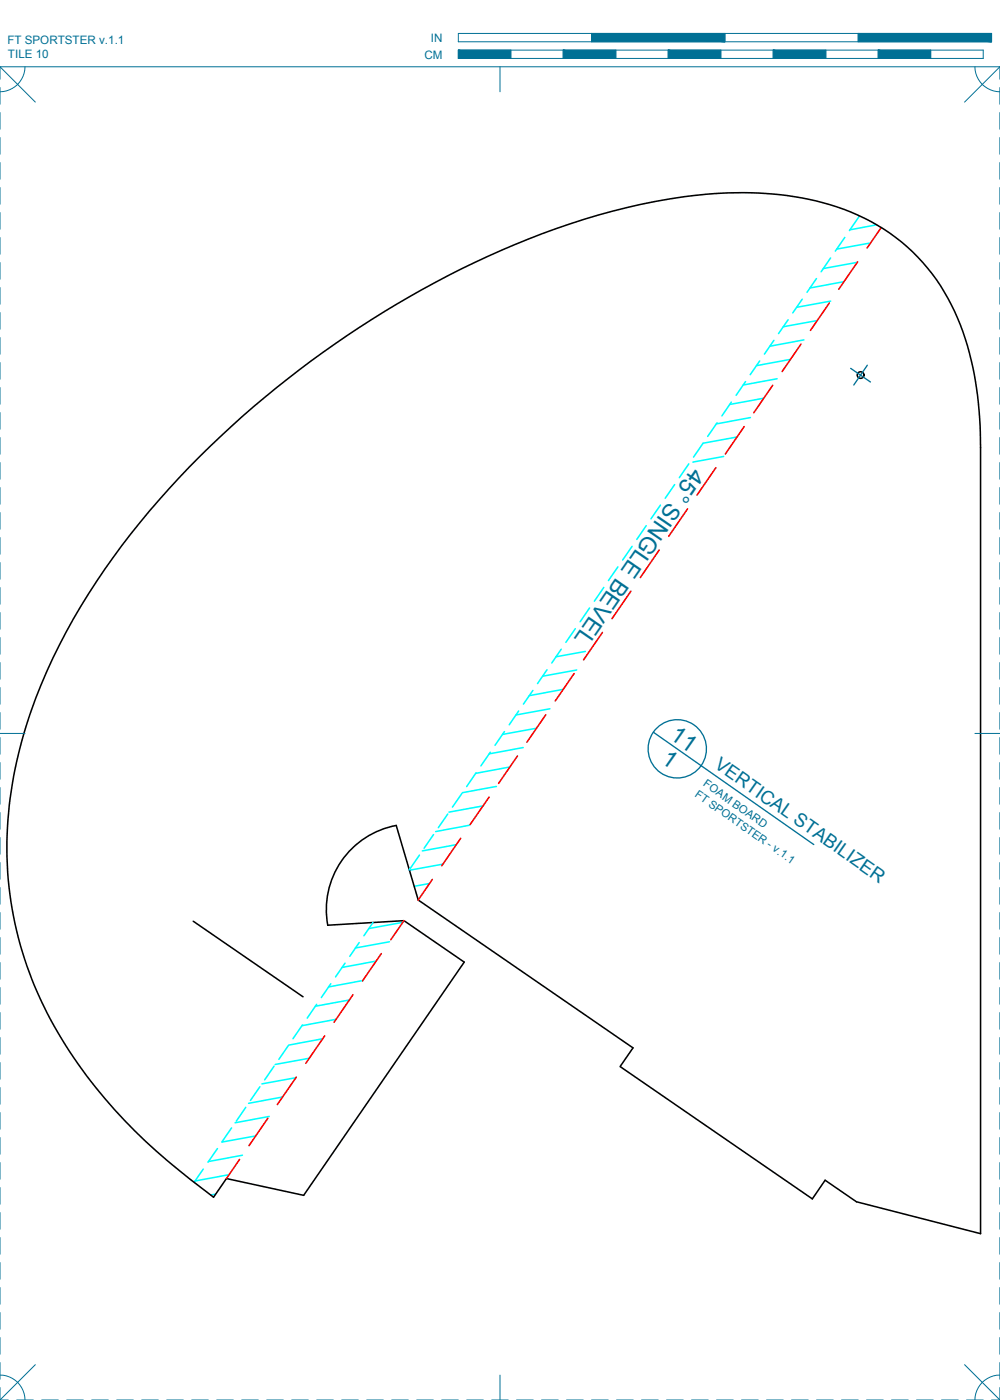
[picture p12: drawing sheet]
<svg xmlns="http://www.w3.org/2000/svg" width="190mm" height="267mm" viewBox="0 0 190 267" stroke-linecap="round" stroke-linejoin="round" font-family="sans-serif">
<!-- layer: 01 CUT -->
<g fill="none" stroke="#000" stroke-width=".3">
<path d="M38 87a189.2 189.2 0 0 1 67.9-43.4 106.7 106.7 0 0 1 35.7-6.9 52 52 0 0 1 24.3 5.5 37.8 37.8 0 0 1 18.4 23.7 69 69 0 0 1 2.5 19.4v149.7l-23.6-6.1-6-4.1-2.5 3.6-36.6-25.2 2.5-3.6-40.9-28.1-4.2-14.3a16.3 16.3 0 0 0-13.1 19.1l14.6-.9 11.4 7.9-30.6 44.4-14.7-3.2-2.4 3.6a112.8 112.8 0 0 1-22.5-21 73.2 73.2 0 0 1-16.6-39.6 80.1 80.1 0 0 1 7.3-39.6 136.4 136.4 0 0 1 27.1-38.9zM36.8 175.5l20.9 14.4"/>
<circle cx="164" cy="71.5" r=".64"/>
</g>
<!-- layer: 04 BEVEL -->
<g fill="none" stroke="#0ff" stroke-width=".3">
<path d="M152.8 57l-1.8 2.6M155.5 53.1l-1.8 2.6M158.2 49.1l-1.8 2.7M158.2 57.4l-6.5 1.1M160.8 53.7l-6.5 1.2M160.9 45.2l-1.8 2.6M163.3 50l-6.5 1.2M163.7 41.1l-1.9 2.8M165.9 46.3l-6.5 1.2M167 42.8l-5.1 1M139.3 76.6l-1.8 2.6M142 72.7l-1.8 2.6"/>
<path d="M143 79.5l-6.5 1.3M144.7 68.8l-1.8 2.6M145.5 75.9l-6.5 1.1M147.4 64.8l-1.8 2.7M148 72.2l-6.4 1.1M150.1 60.9l-1.8 2.6M150.6 68.5l-6.5 1.2M153.1 64.7l-6.4 1.3M155.7 61.1l-6.5 1.2M125.8 96.2l-1.8 2.6M128.5 92.3l-1.8 2.6M131.2 88.4l-1.8 2.6"/>
<path d="M136.6 80.5l-1.8 2.6M137.9 87l-5.9 1M140.4 83.2l-6.5 1.2-1.8 2.7M109.6 119.8l-1.8 2.6M112.3 115.8l-1.8 2.6M115 111.9l-1.8 2.6M117.7 108l-1.8 2.6M120.4 104.1l-1.8 2.6M123.1 100.1l-1.8 2.7M96.1 139.4l-1.8 2.6M98.8 135.4l-1.8 2.7M101.5 131.5l-1.8 2.6"/>
<path d="M102.2 138.7l-6.5 1.2M104.2 127.6l-1.8 2.6M104.8 135l-6.5 1.2M106.9 123.7l-1.8 2.6M107.3 131.3l-6.5 1.2M109.9 127.6l-6.5 1.2M111.5 124.1l-5.6 1M82.6 159l-1.8 2.6M85.3 155.1l-1.8 2.6M88 151.1l-1.8 2.7M89.5 157.2l-6.5 1.2M90.7 147.2l-1.8 2.6"/>
<path d="M92 153.5l-6.5 1.2M93.4 143.3l-1.8 2.6M94.6 149.8l-6.5 1.2M97.1 146.1l-6.5 1.2M99.7 142.4l-6.5 1.2M68.4 179.6l-1.8 2.6M71.1 175.7l-1.8 2.6M74.2 179.4l-6.5 1.2M76.8 175.7l-6.5 1.2M79.9 162.9l-1.9 2.8M81.8 168.3l-2.9 .5M84.4 164.6l-6.4 1.2"/>
<path d="M86.9 160.9l-6.4 1.2M54.9 199.2l-1.8 2.6M57.6 195.3l-1.8 2.6M60.3 191.3l-1.8 2.7M61.5 197.9l-6.5 1.2M63 187.4l-1.8 2.6M64 194.2l-6.5 1.2M65.7 183.5l-1.8 2.6M66.6 190.5l-6.5 1.2M69.1 186.8l-6.5 1.2M71.6 183.1l-6.4 1.2M41.4 218.8l-1.8 2.6"/>
<path d="M44.1 214.9l-1.8 2.6M46.8 210.9l-1.8 2.7M48.7 216.4l-6.5 1.2M49.5 207l-1.8 2.6M51.3 212.7l-6.5 1.2M52.2 203.1l-1.8 2.6M53.8 209l-6.5 1.2M56.4 205.3l-6.5 1.2M58.9 201.6l-6.5 1.2M38.7 222.7l-1.7 2.5M41.1 227.5l-1 .1M43.6 223.8l-6.4 1.2"/>
<path d="M46.2 220.1l-6.5 1.2"/>
</g>
<!-- layer: 02 SCORE -->
<g fill="none" stroke="#f00" stroke-width=".3">
<path d="M158 57.7l-3.6 5.2M163.4 49.9l-3.6 5.2M167.9 43.3l-2.7 3.9M147.2 73.4l-3.6 5.2M152.6 65.6l-3.6 5.2M131 96.9l-3.6 5.3M136.4 89.1l-3.6 5.2M141.8 81.3l-3.6 5.2M120.2 112.6l-3.6 5.3M125.6 104.8l-3.6 5.2M104 136.2l-3.6 5.2M109.4 128.3l-3.6 5.2"/>
<path d="M114.8 120.5l-3.6 5.2M87.8 159.7l-3.6 5.2M93.2 151.8l-3.6 5.3M98.6 144l-3.6 5.2M77 175.4l-2.6 3.6M82.4 167.5l-2.7 4M61.8 197.3l-3.5 5.3M67.2 189.5l-3.6 5.2M72.6 181.7l-3.6 5.2M51 213l-3.6 5.2M56.5 205.2l-3.7 5.2M45.6 220.9l-2.5 3.6"/>
</g>
<!-- layer: 24 DIMENSIONS -->
<path d="M162.1 70.2l3.7 2.6M165.2 69.6l-2.6 3.7" fill="none" stroke="#007095" stroke-width=".25"/>
<!-- layer: 23 NOTES -->
<g fill="none" stroke="#007095" stroke-width=".25">
<path d="M124.5 139.5l30.5 21.4"/>
<circle cx="129" cy="142.7" r="5.6"/>
</g>
<!-- layer: 22 TILED -->
<g fill="none" stroke="#007095" stroke-width=".19">
<path d="M0 12.7l6.7 6.8M0 16.7v3.2M4.8 12.7a4.8 4.8 0 0 1-4.8 4.8M87.3 6.4h101.6v1.6h-101.6zM87.3 9.5h100v1.6h-100zM95.2 12.7v4.8M97.3 9.5v1.6M107.3 9.5v1.6M112.7 6.4v1.6M117.3 9.5v1.6M127.3 9.5v1.6M137.3 9.5v1.6"/>
<path d="M138.1 6.4v1.6M147.3 9.5v1.6M157.3 9.5v1.6M163.5 6.4v1.6M167.3 9.5v1.6M177.3 9.5v1.6M185.7 12.7a4.8 4.8 0 0 0 4.8 4.8M190.5 12.7h-190.5v2.4M190.5 12.7l-6.8 6.8M190.5 12.7v2.4M190.5 16.7v3.2M0 21.4v3.2"/>
<path d="M0 26.2v3.2M0 31v3.1M0 35.7v3.2M190.5 21.4v3.2M190.5 26.2v3.2M190.5 31v3.1M190.5 35.7v3.2M0 40.5v3.2M0 45.3v3.1M0 50v3.2M0 54.8v3.2M0 59.5v3.2"/>
<path d="M190.5 40.5v3.2M190.5 45.3v3.1M190.5 50v3.2M190.5 54.8v3.2M190.5 59.5v3.2M0 64.3v3.2M0 69.1v3.1M0 73.8v3.2M0 78.6v3.2M190.5 64.3v3.2M190.5 69.1v3.1M190.5 73.8v3.2"/>
<path d="M190.5 78.6v3.2M0 83.4v3.1M0 88.1v3.2M0 92.9v3.2M0 97.6v3.2M190.5 83.4v3.1M190.5 88.1v3.2M190.5 92.9v3.2M190.5 97.6v3.2M0 102.4v3.2M0 107.2v3.1M0 111.9v3.2"/>
<path d="M0 116.7v3.2M190.5 102.4v3.2M190.5 107.2v3.1M190.5 111.9v3.2M190.5 116.7v3.2M0 139.7h4.8M0 121.5v3.1M0 126.2v3.2M0 131v3.2M0 135.7v3.2M185.7 139.7h4.8M190.5 121.5v3.1"/>
<path d="M190.5 126.2v3.2M190.5 131v3.2M190.5 135.7v3.2M0 140.5v3.2M0 145.3v3.1M0 150v3.2M0 154.8v3.2M0 159.6v3.1M190.5 140.5v3.2M190.5 145.3v3.1M190.5 150v3.2M190.5 154.8v3.2"/>
<path d="M190.5 159.6v3.1M0 164.3v3.2M0 169.1v3.2M0 173.8v3.2M0 178.6v3.2M190.5 164.3v3.2M190.5 169.1v3.2M190.5 173.8v3.2M190.5 178.6v3.2M0 183.4v3.1M0 188.1v3.2M0 192.9v3.2"/>
<path d="M0 197.7v3.1M190.5 183.4v3.1M190.5 188.1v3.2M190.5 192.9v3.2M190.5 197.7v3.1M0 202.4v3.2M0 207.2v3.2M0 211.9v3.2M0 216.7v3.2M190.5 202.4v3.2M190.5 207.2v3.2M190.5 211.9v3.2"/>
<path d="M190.5 216.7v3.2M0 221.5v3.1M0 226.2v3.2M0 231v3.2M0 235.8v3.1M190.5 221.5v3.1M190.5 226.2v3.2M190.5 231v3.2M190.5 235.8v3.1M0 240.5v3.2M0 245.3v3.2M0 250v3.2"/>
<path d="M0 254.8v3.2M0 259.6v3.1M6.7 260l-6.7 6.7M183.7 260l6.8 6.7M190.5 240.5v3.2M190.5 245.3v3.2M190.5 250v3.2M190.5 254.8v3.2M190.5 259.6v3.1M0 262a4.7 4.7 0 0 1 4.8 4.7M0 264.3v2.4M0 266.7h1.6"/>
<path d="M3.2 266.7h3.1M7.9 266.7h3.2M12.7 266.7h3.2M17.5 266.7h3.1M22.2 266.7h3.2M27 266.7h3.2M31.7 266.7h3.2M36.5 266.7h3.2M41.3 266.7h3.1M46 266.7h3.2M50.8 266.7h3.2M55.6 266.7h3.1"/>
<path d="M60.3 266.7h3.2M65.1 266.7h3.2M69.8 266.7h3.2M74.6 266.7h3.2M79.4 266.7h3.1M84.1 266.7h3.2M88.9 266.7h3.2M93.7 266.7h3.1M95.2 262v4.7M98.4 266.7h3.2M103.2 266.7h3.1M107.9 266.7h3.2"/>
<path d="M112.7 266.7h3.2M117.5 266.7h3.1M122.2 266.7h3.2M127 266.7h3.2M131.7 266.7h3.2M136.5 266.7h3.2M141.3 266.7h3.1M146 266.7h3.2M150.8 266.7h3.2M155.6 266.7h3.1M160.3 266.7h3.2M165.1 266.7h3.2"/>
<path d="M169.8 266.7h3.2M174.6 266.7h3.2M179.4 266.7h3.1M184.1 266.7h3.2M188.9 266.7h1.6M190.5 262a4.7 4.7 0 0 0-4.8 4.7M190.5 264.3v2.4"/>
</g>
<g fill="#007095" stroke="#007095" stroke-width=".19">
<path d="M163.5 6.4l25.4 1.6v-1.6zM163.5 6.4l25.4 1.6h-25.4z"/>
<path d="M112.7 6.4l25.4 1.6v-1.6zM112.7 6.4l25.4 1.6h-25.4z"/>
<path d="M167.3 9.5l10 1.6v-1.6zM167.3 9.5l10 1.6h-10z"/>
<path d="M147.3 9.5l10 1.6v-1.6zM147.3 9.5l10 1.6h-10z"/>
<path d="M127.3 9.5l10 1.6v-1.6zM127.3 9.5l10 1.6h-10z"/>
<path d="M107.3 9.5l10 1.6v-1.6zM107.3 9.5l10 1.6h-10z"/>
<path d="M87.3 9.5l10 1.6v-1.6zM87.3 9.5l10 1.6h-10z"/>
</g>
<g font-size="4.4" fill="#007095">
<text x="131.8" y="88.9" transform="rotate(125 131.8 88.9)">45° SINGLE BEVEL</text>
<text x="127.4" y="140.6" transform="rotate(35 127.4 140.6)">11</text>
<text x="125.7" y="145.2" transform="rotate(35 125.7 145.2)">1</text>
</g>
<text font-size="3.5" fill="#007095" x="135.9" y="146.1" transform="rotate(35 135.9 146.1)">VERTICAL STABILIZER</text>
<g font-size="2.2" fill="#007095">
<text x="1.4" y="8.4">FT SPORTSTER v.1.1</text>
<text x="1.5" y="11.1">TILE 10</text>
<text x="80.8" y="11.2">CM</text>
<text x="82.1" y="8">IN</text>
</g>
<g font-size="2.1" fill="#007095">
<text x="133.8" y="149.6" transform="rotate(35 133.8 149.6)">FOAM BOARD</text>
<text x="132.2" y="151.6" transform="rotate(35 132.2 151.6)">FT SPORTSTER - v.1.1</text>
</g>
</svg>
